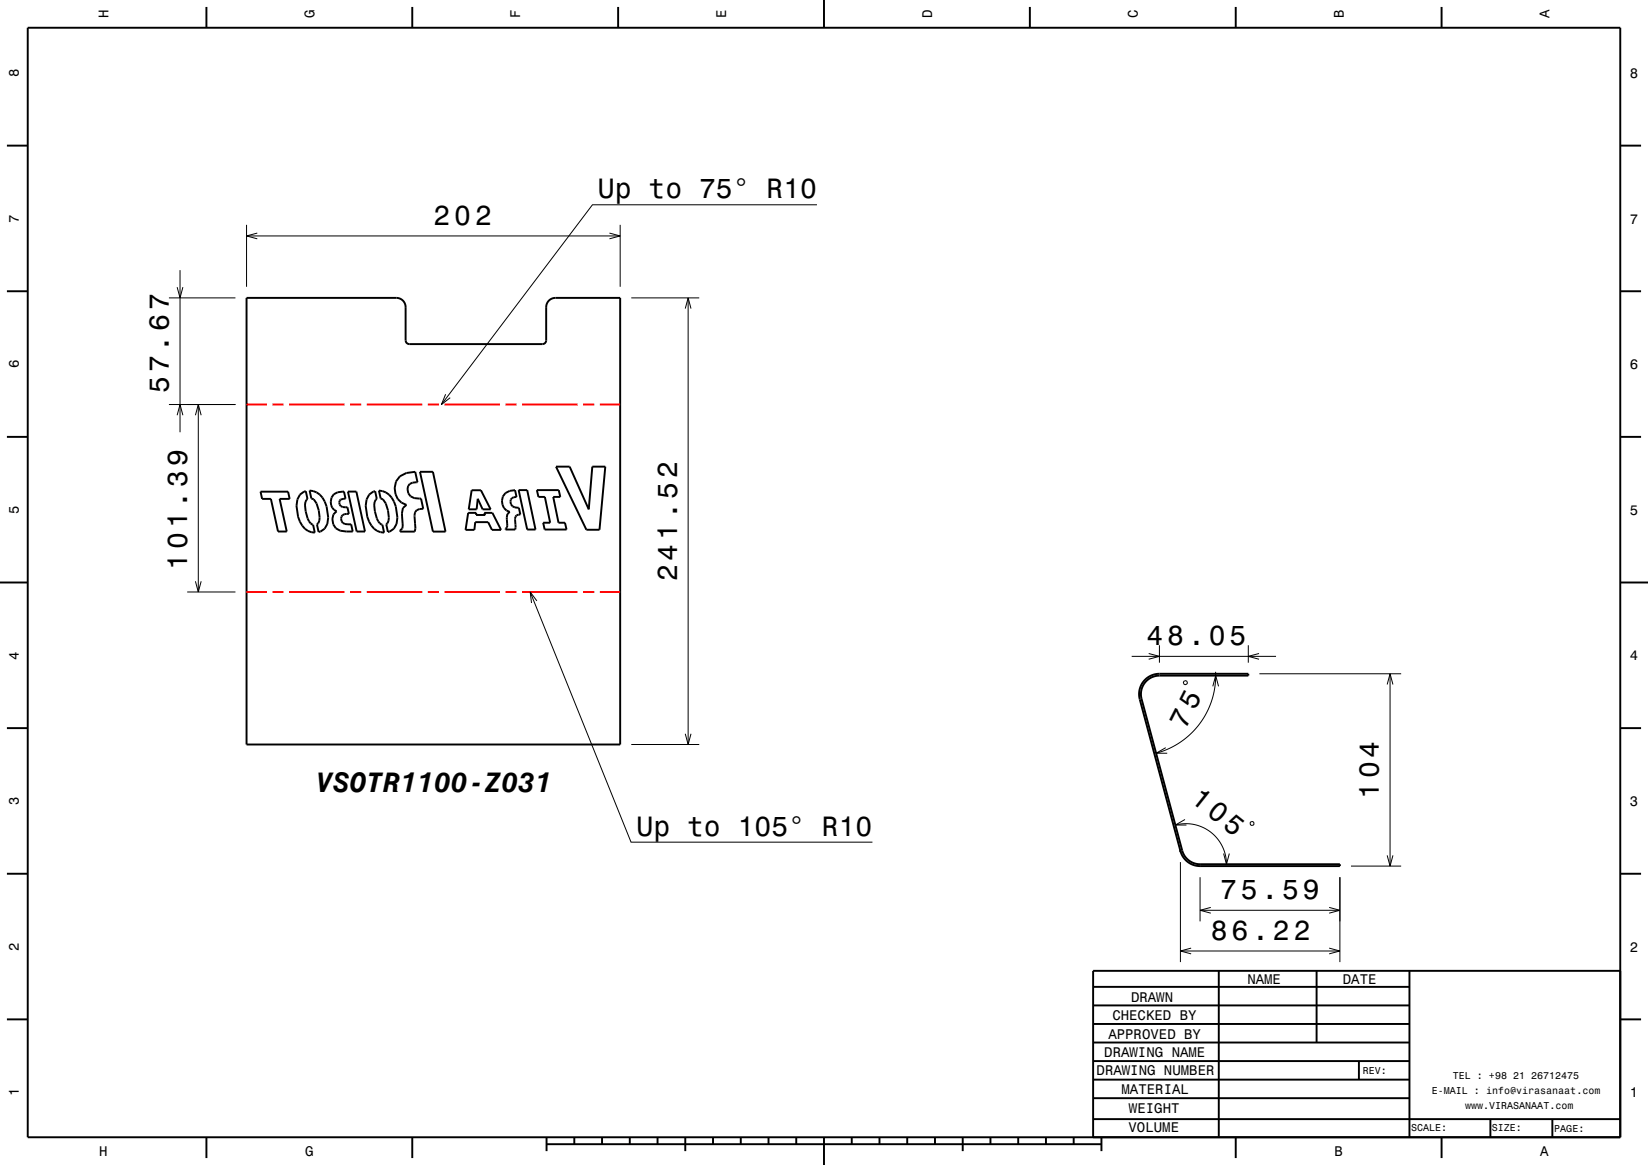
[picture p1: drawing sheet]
<svg xmlns="http://www.w3.org/2000/svg" width="297mm" height="210mm" viewBox="0 0 297 210" stroke-linecap="round" stroke-linejoin="round" font-family="sans-serif">
<g fill="none" stroke="#000" stroke-width=".18">
<path d="M147.2 36.9h-40.4l-27.2 36M30.4 53.7h12M31.9 51.8l.5 1.9 .6-1.9M32.4 48.7v29.2M44.4 40.5v11.2M44.4 42.5h67.4M46.4 42l-2 .5 2 .5M109.8 42l2 .5-2 .5M111.8 40.5v11.2M113.8 53.7h12.2M123.5 55.6l.5-1.9 .5 1.9M124 53.7v80.5"/>
<path d="M30.4 72.9h12M31.9 74.8l.5-1.9 .6 1.9M35.2 74.8l.5-1.9 .6 1.9M35.7 72.9v33.8M80.3 71.1l-.7 1.8 1.5-1.2M33.7 106.7h8.7M35.2 104.8l.5 1.9 .6-1.9M95.5 106.7l18.2 45.1h43.5M96.8 108.3l-1.3-1.6 .3 2M204 118.3h26M207 117.8l2 .5-2 .5M209 116.3v3.2"/>
<path d="M225 116.3v3.2M226.9 117.8l-1.9 .5 1.9 .5M113.8 134.2h12.2M123.5 132.3l.5 1.9 .5-1.9M210.1 134.8l-1.7 1h2M213.4 122.8l.3-.1 .2 .1 .1 .3-.1 .2-.3 .1-.2-.1-.1-.3zM218.6 123.7l.5-1.9 .5 1.9M219.1 121.1v.1a14.5 14.5 0 0 1-10.7 14.6M227 121.5h25.5M250 123.4l.5-1.9 .5 1.9M250.5 121.5v34.6M211.8 148.7a7.3 7.3 0 0 1 9.2 7.1"/>
<path d="M212.7 155.4v18M213.6 147.7l-1.8 1h2M216.3 158.1v8M220.5 153.9l.5 1.9 .5-1.9M225.4 148.1h.4l.2 .1v.4l-.2 .1-.3 .1-.2-.2v-.3zM241.5 158.1v15.3M243.5 156.1h9M250 154.2l.5 1.9 .5-1.9M212.7 171.4h28.8M214.7 170.9l-2 .5 2 .5M216.3 164.1h25.2M218.2 163.6l-1.9 .5 1.9 .5"/>
<path d="M239.5 163.6l2 .5-2 .5M239.5 170.9l2 .5-2 .5"/>
</g>
<g fill="none" stroke="#000" stroke-width=".35">
<path d="M5 5h287v200h-287zM37.2 1.3v3.7M74.3 1.3v3.7M111.4 1.3v3.7M148.5 0v5M185.6 1.3v3.7M222.7 1.3v3.7M259.8 1.3v3.7M1.2 26.3h3.8M292 26.3h3.8M1.2 52.5h3.8M44.4 53.7h27a1.66 1.66 0 0 1 1.7 1.7v6a.67 .67 0 0 0 .7 .6h24a.67 .67 0 0 0 .6-.6v-6a1.67 1.67 0 0 1 1.7-1.7h11.7v80.5h-67.4z"/>
<path d="M292 52.5h3.8M1.2 78.8h3.8M292 78.8h3.8M47 88.6h4.9l.3 1.3h-1.8l1.3 5.9h-1.6l-1.3-5.9h-1.6zM54.1 89.2l.7-.6h.3l.3 1.3-.4 .6a5.6 5.6 0 0 0 1 3.9l.4 .2 .3 1.4a3.3 3.3 0 0 1-3-2.8l-.3-2 .2-1.2zM55.8 88.4a3.4 3.4 0 0 1 3.1 2.9l.3 2a2.24 2.24 0 0 1-1.8 2.6l-.3-1.4 .3-.2a4.1 4.1 0 0 0-.3-3.5l-.6-.8-.4-.1zM60.2 89.1l.6-.4 1.2-.1 .3 1.3-.9 .2a.85 .85 0 0 0-.1 1 .85 .85 0 0 0 .9 .3h.4l.3 1.2a1.08 1.08 0 0 0-1.4 .9 1.01 1.01 0 0 0 1.2 1h.6l.3 1.3h-1.2a2.17 2.17 0 0 1-2.1-.8 2.17 2.17 0 0 1-.2-2.3l.6-.5a1.89 1.89 0 0 1-.5-3.1zM62.7 88.6h1.5l1.6 7.2h-1.5zM66.5 89.2l.8-.6 .3-.1 .3 1.4-.4 .6a5.6 5.6 0 0 0 1 3.9l.4 .2 .3 1.4a3.3 3.3 0 0 1-3-2.8l-.3-2 .2-1.2zM68.3 88.4a3.4 3.4 0 0 1 3 2.9l.3 2a2.24 2.24 0 0 1-1.7 2.6l-.3-1.4 .2-.2a4.1 4.1 0 0 0-.3-3.5l-.5-.8-.4-.1zM69.2 96h.1M72.1 85.9l1.1-.6 1.6-.3 .4 1.9a1.46 1.46 0 0 0-1.8 1.1 1.46 1.46 0 0 0 1.2 1.8l1.3 .1 .4 1.8a1.23 1.23 0 0 0-1.6 1.4l.2 2.1-.2 .6h-2.6v-.2l.4-.3 .1-.5a9.2 9.2 0 0 1 0-3.2l.7-.6a3.1 3.1 0 0 1-1.2-5.1z"/>
<path d="M74.8 85h.1M75.7 85h2.3l2.3 10.8h-2.3zM84.4 92.4h1.4v.4h1.7l-.2-.4h1.4l1.6 3.1h-1.6l-.7-1.4h-2.4l-.1 1.4h-1.6zM85 88.4h1.7l1.7 3.4h-1.4l-.9-1.9-.2 1.9h-1.4zM91.1 88.9l.8-.4 .9-.1 .3 1.2a.95 .95 0 0 0-1.2 .8 .95 .95 0 0 0 .9 1.1h.7l.3 1.2a.78 .78 0 0 0-1 1v1.8h-1.7l.3-.7-.1-1.5 .1-.7 .5-.3a2.03 2.03 0 0 1-.8-3.4zM93.5 88.3h1.5l1.5 7.2h-1.5zM96.8 88.3h3.9l.3 1.3h-1.3l1 4.6h1.1l.3 1.3h-3.9l-.3-1.3h1.2l-.9-4.6h-1.2zM100.2 84.1h2.5l3.4 7.7 .6-7.7h2.4l-1.1 11.4h-2.3zM0 105h5M292 105h5M1.2 131.3h3.8M206.3 122.6l.2-.2a3.7 3.7 0 0 1 2.5-.9h16v.3h-16a3.3 3.3 0 0 0-3.3 4.2l7.4 27.3a3.3 3.3 0 0 0 3.2 2.5h25.2v.3h-25.2a3.7 3.7 0 0 1-3.6-2.7l-7.3-27.5a3.7 3.7 0 0 1 .9-3.3z"/>
<path d="M292 131.3h3.8M1.2 157.5h3.8M292 157.5h3.8M197 177.9h57M219.6 174.9v30M237.3 175v12.9M254 175v30M292 175h-95v30M1.2 183.8h3.8M197 181.2h57M197 184.6h57M197 187.9h57"/>
<path d="M197 191.3h57M197 194.6h57M197 198h57M244.9 191.3v3.3M292 183.8h3.8M37.2 205v3.8M74.3 205v3.8M98.5 206.3h100M98.5 205v2.5M103.5 205v1.3M108.5 205v1.3M113.5 205v1.3"/>
<path d="M118.5 205v1.3M123.5 205v2.5M128.5 205v1.3M133.5 205v1.3M138.5 205v1.3M143.5 205v1.3M148.5 205v5M153.5 205v1.3M158.5 205v1.3M163.5 205v1.3M168.5 205v1.3M173.5 205v2.5"/>
<path d="M178.5 205v1.3M183.5 205v1.3M188.5 205v1.3M193.5 205v1.3M197 201.7h95M198.5 205v2.5M222.7 205v3.8M259.8 205v3.8M268.6 201.7v3.3M279.8 201.8v3.2"/>
</g>
<g fill="none" stroke="#f00" stroke-width=".35">
<path d="M44.4 72.9h3.7M49.1 72.9h2M52.1 72.9h10M63.1 72.9h2M66.1 72.9h10M77.1 72.9h2M80.1 72.9h10M91.1 72.9h2M94.1 72.9h10M105.1 72.9h2M108.1 72.9h3.7M44.4 106.7h3.7"/>
<path d="M49.1 106.7h2M52.1 106.7h10M63.1 106.7h2M66.1 106.7h10M77.1 106.7h2M80.1 106.7h10M91.1 106.7h2M94.1 106.7h10M105.1 106.7h2M108.1 106.7h3.7"/>
</g>
<path d="M212.5 153.2h.4v.4h-.4z" fill-rule="evenodd" fill="#000"/>
<g font-size="5">
<text x="107.8" y="35.7">Up to 75° R10</text>
<text x="78.1" y="40.5">202</text>
<text x="30.4" y="70.9" transform="rotate(-90 30.4 70.9)">57.67</text>
<text x="33.7" y="102.7" transform="rotate(-90 33.7 102.7)">101.39</text>
<text x="122" y="104.8" transform="rotate(-90 122 104.8)">241.52</text>
<text x="206.6" y="116.3">48.05</text>
<text x="213.7" y="131.6" transform="rotate(-63 213.7 131.6)">75</text>
<text x="57" y="142.7">VSOTR1100-Z031</text>
<text x="214.4" y="144.4" transform="rotate(38 214.4 144.4)">105</text>
<text x="248.5" y="144" transform="rotate(-90 248.5 144)">104</text>
<text x="114.7" y="150.6">Up to 105° R10</text>
<text x="219.9" y="162.1">75.59</text>
<text x="218.2" y="169.4">86.22</text>
</g>
<g font-size="2.5">
<text x="19.6" y="3.3" transform="rotate(-90 19.6 3.3)">H</text>
<text x="56.7" y="3.3" transform="rotate(-90 56.7 3.3)">G</text>
<text x="93.8" y="3.3" transform="rotate(-90 93.8 3.3)">F</text>
<text x="130.9" y="3.3" transform="rotate(-90 130.9 3.3)">E</text>
<text x="168" y="3.3" transform="rotate(-90 168 3.3)">D</text>
<text x="205.1" y="3.3" transform="rotate(-90 205.1 3.3)">C</text>
<text x="242.2" y="3.3" transform="rotate(-90 242.2 3.3)">B</text>
<text x="279.3" y="3.3" transform="rotate(-90 279.3 3.3)">A</text>
<text x="3.4" y="13.9" transform="rotate(-90 3.4 13.9)">8</text>
<text x="293.7" y="14">8</text>
<text x="3.4" y="40.1" transform="rotate(-90 3.4 40.1)">7</text>
<text x="293.7" y="40.3">7</text>
<text x="3.4" y="66.4" transform="rotate(-90 3.4 66.4)">6</text>
<text x="293.7" y="66.5">6</text>
<text x="3.4" y="92.6" transform="rotate(-90 3.4 92.6)">5</text>
<text x="293.7" y="92.8">5</text>
<text x="3.4" y="118.9" transform="rotate(-90 3.4 118.9)">4</text>
<text x="293.7" y="119">4</text>
<text x="3.4" y="145.1" transform="rotate(-90 3.4 145.1)">3</text>
<text x="293.7" y="145.3">3</text>
<text x="3.4" y="171.4" transform="rotate(-90 3.4 171.4)">2</text>
<text x="293.7" y="171.5">2</text>
<text x="224.8" y="177.3">NAME</text>
<text x="242" y="177.3">DATE</text>
<text x="200.5" y="183.9">CHECKED BY</text>
<text x="203.8" y="180.5">DRAWN</text>
<text x="199" y="190.6">DRAWING NAME</text>
<text x="199.7" y="187.2">APPROVED BY</text>
<text x="3.4" y="197.6" transform="rotate(-90 3.4 197.6)">1</text>
<text x="197.6" y="193.8">DRAWING NUMBER</text>
<text x="202.1" y="197.2">MATERIAL</text>
<text x="293.7" y="197.8">1</text>
<text x="203.5" y="200.6">WEIGHT</text>
<text x="17.9" y="208.4">H</text>
<text x="55" y="208.4">G</text>
<text x="203.4" y="204.1">VOLUME</text>
<text x="240.5" y="208.4">B</text>
<text x="277.6" y="208.4">A</text>
</g>
<g font-size="1.8">
<text x="245.6" y="193.6">REV:</text>
<text x="258" y="197.2">E-MAIL : info@virasanaat.com</text>
<text x="261.8" y="194.6">TEL : +98 21 26712475</text>
<text x="254.3" y="203.9">SCALE:</text>
<text x="264" y="199.9">www.VIRASANAAT.com</text>
<text x="268.8" y="203.9">SIZE:</text>
<text x="280.1" y="204">PAGE:</text>
</g>
</svg>
